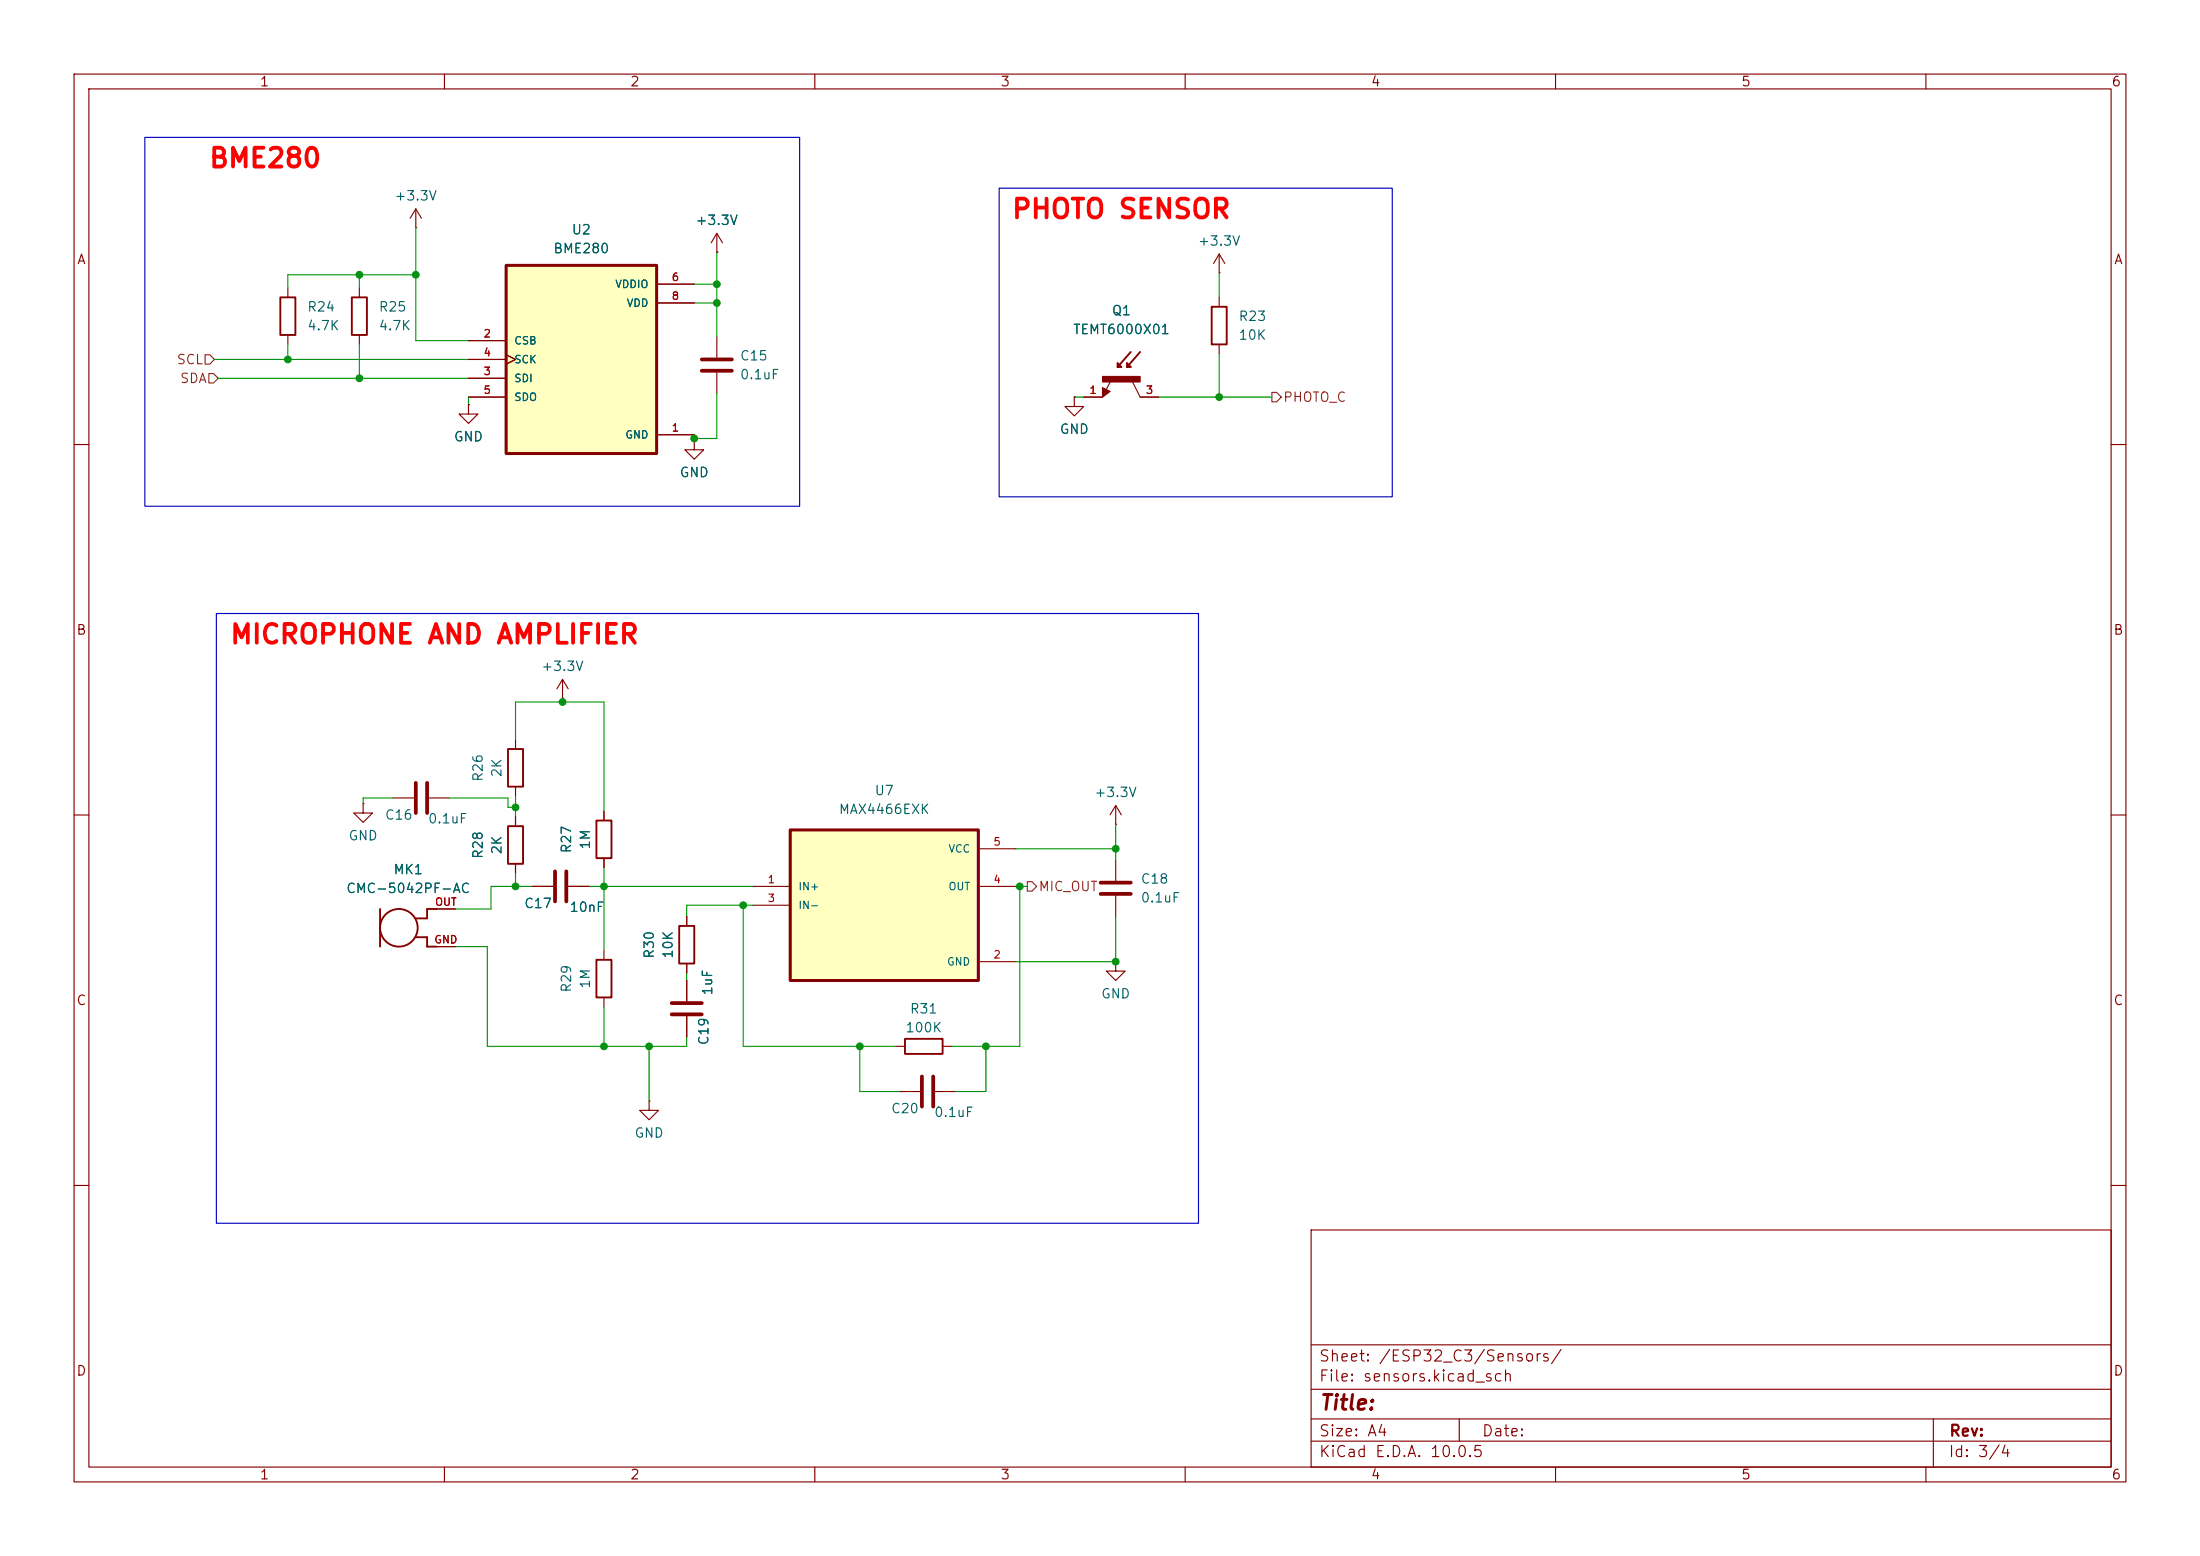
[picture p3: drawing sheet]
<svg xmlns="http://www.w3.org/2000/svg" width="297mm" height="210mm" viewBox="0 0 297 210" stroke-linecap="round" stroke-linejoin="round" font-family="sans-serif">
<g fill="none" stroke="#840000" stroke-width=".15">
<path d="M10 10h277v190h-277zM12 12h273v186h-273zM60 10v2M110 10v2M160 10v2M210 10v2M260 10v2M38.9 38.9v1.2M96.8 34h.1M96.8 31.5v2.5M96.8 31.5l-.8 1.3M96.8 31.5l.7 1.3"/>
<path d="M164.6 36.8h.1M164.6 34.3v2.5M164.6 34.3l-.8 1.3M164.6 34.3l.8 1.3M38.9 45.2v1.3M96.8 45.5v2.8M96.8 50.3v2.8M145 53.6v1.3h1.3l-1.3 1.2-1.2-1.2h1.2M145 53.6h.1M146.3 53.6h2.5M148.8 52.3l1.1 .5-1.1 .8zM150 51.4l-.7 1.2"/>
<path d="M152.9 51.6l1 2h2.6M164.6 40.1v1.3M164.6 46.5v1.3M10 60h2M285 60h2M10 110h2M49 108.5v1.2h1.3l-1.3 1.3-1.2-1.3h1.2M49 108.5h.1M53.1 107.7h2.8M57.9 107.7h2.8M285 110h2M10 160h2"/>
<path d="M177 166h108v32h-108zM285 160h2M60 198v2M110 198v2M160 198v2M177 194.5h108M177 191.5h108M177 187.5h108M177 181.5h108M197 191.5v3M210 198v2M260 198v2"/>
<path d="M261 191.5v6.5"/>
</g>
<path d="M94.7 48.5h4.1M94.7 50h4.1M56.1 105.7v4M57.7 105.7v4" fill="none" stroke="#840000" stroke-width=".51"/>
<path d="M37.8 40.1h2.1v5.1h-2.1zM149 52.6v.7l.6-.5-.5-.2v.4l.3-.2M150.9 49l.5 .5h-.5zM152.1 49l.6 .5h-.6zM152.7 47.5l-1.8 2M153.9 47.5l-1.8 2M163.6 41.4h2v5.1h-2z" fill="none" stroke="#840000" stroke-width=".25"/>
<path d="M148.8 50.8h5.1v.8h-5.1z" fill="#840000" stroke="#840000" stroke-width=".14"/>
<path d="M106.7 112h25.4v20.3h-25.4z" fill="#ffffc2"/>
<path d="M106.7 112h25.4v20.3h-25.4z" fill="none" stroke="#840000" stroke-width=".41"/>
<path d="M75.9 94.2h.1M75.9 91.7l-.7 1.3M75.9 91.7l.8 1.3M75.9 91.7v2.5M101.6 119.6h5.1M132.1 119.6h5.1M132.1 114.6h5.1M101.6 122.2h5.1M132.1 129.8h5.1" fill="none" stroke="#840000" stroke-width=".15"/>
<path d="M68.3 35.8h20.3v25.4h-20.3z" fill="#ffffc2"/>
<path d="M68.3 35.8h20.3v25.4h-20.3z" fill="none" stroke="#840000" stroke-width=".41"/>
<g fill="none" stroke="#840000" stroke-width=".15">
<path d="M48.5 38.9v1.2M56.1 30.7h.1M56.1 28.2l-.7 1.3M56.1 28.2l.8 1.3M56.1 28.2v2.5M88.6 38.4h5.1M96.8 34h.1M48.5 45.2v1.3M63.2 54.6v1.3h1.3l-1.3 1.3-1.2-1.3h1.2M63.2 54.6h.1M63.2 46h5.1M63.2 51.1h5.1"/>
<path d="M63.2 48.5h5.1M63.2 53.6h5.1M68.3 47.9l1.3 .6-1.3 .6M88.6 58.7h5.1M88.6 40.9h5.1M93.7 59.4v1.3h1.3l-1.3 1.3-1.2-1.3h1.2M93.7 59.4h.1M145 53.6h.1M146.3 53.6h2.5M153.9 53.6h2.6M69.6 99.8v1.3M69.6 106.2v1.2"/>
<path d="M69.6 110.2v1.3M69.6 116.6v1.3M71.9 119.6h2.8M76.7 119.6h2.8M81.5 109.5v1.2M81.5 115.8v1.3M150.6 111.3h.1M150.6 108.7v2.6M150.6 116.1v2.8M150.6 108.7l-.7 1.3M150.6 108.7l.8 1.3M58.9 127.8h2.6"/>
<path d="M58.9 122.7h2.6M81.5 128.3v1.2M81.5 134.6v1.3M92.7 123.7v1.3M92.7 130v1.3M92.7 132.3v2.8M92.7 137.2v2.8M150.6 129.8v1.3h1.3l-1.3 1.2-1.2-1.2h1.2M150.6 129.8h.1M150.6 120.9v2.8M87.6 148.6v1.3h1.3l-1.3 1.2-1.2-1.2h1.2M87.6 148.6h.1"/>
<path d="M120.9 141.2h1.3M121.4 147.3h2.8M126.2 147.3h2.8M127.3 141.2h1.2"/>
</g>
<g fill="none" stroke="#840000" stroke-width=".25">
<path d="M47.5 40.1h2v5.1h-2zM68.6 101.1h2v5.1h-2zM68.6 111.5h2v5.1h-2zM80.5 110.7h2v5.1h-2zM51.3 122.7v5.1M56.1 126.5h1.6v1.3h1.2M58.9 122.7h-1.2v1.3h-1.6M80.5 129.5h2v5.1h-2zM91.7 125h2v5h-2zM122.2 140.2h5.1v2h-5.1z"/>
<circle cx="53.8" cy="125.2" r="2.54"/>
</g>
<path d="M74.9 117.6v4.1M76.5 117.6v4.1M148.6 119.1h4.1M90.7 136.9h4M90.7 135.4h4M148.6 120.7h4.1M124.5 145.3v4.1M126 145.3v4.1" fill="none" stroke="#840000" stroke-width=".51"/>
<path d="M27.7 47.9h.6l.7 .6-.7 .6h-.6zM28.2 50.4h.6l.7 .7-.7 .6h-.6zM171.7 53h.6l.7 .6-.7 .6h-.6zM138.7 119h.6l.7 .6-.7 .7h-.6z" fill="none" stroke="#725600" stroke-width=".15"/>
<g fill="none" stroke="#009600" stroke-width=".15">
<path d="M48.5 37.1v1.8M56.1 37.1h-17.2v1.8M56.1 30.7v15.3h7.1M93.7 38.4h3.1M96.8 34v11.5M164.6 36.8v3.3M29 48.5h34.2M29.5 51.1h33.7M38.9 46.5v2M48.5 46.5v4.6M63.2 53.6v1M93.7 40.9h3.1"/>
<path d="M93.7 58.7v.7M96.8 53.1v6.1h-3.1M145 53.6h1.3M156.5 53.6h15.2M164.6 47.8v5.8M69.6 99.8v-5.1h11.9v14.8M75.9 94.2v.5M53.1 107.7h-4.1v.8M60.7 107.7h7.9v1.3h1M69.6 107.4v2.8M69.6 117.9v1.7M71.9 119.6h-5.6v3.1h-4.8"/>
<path d="M79.5 119.6h22.1M81.5 117.1v11.2M137.2 114.6h13.4M137.2 119.6h1.5M137.7 119.6v21.6h-9.2M150.6 111.3v4.8M61.5 127.8h4.3v13.4h26.9v-1.2M81.5 135.9v5.3M92.7 131.3v1M100.3 122.2v19h20.6M101.6 122.2h-8.9v1.5M150.6 123.7v6.1h-13.4"/>
<path d="M87.6 141.2v7.4M116.1 141.2v6.1h5.3M133.1 141.2v6.1h-4.1"/>
</g>
<path d="M19.6 18.5h88.3v49.8h-88.3zM134.9 25.4h53.1v41.7h-53.1zM29.2 82.8h132.6v82.3h-132.6z" fill="none" stroke="#0000c2" stroke-width=".15"/>
<g fill="#009600" stroke="#009600" stroke-width=".14">
<circle cx="96.8" cy="38.4" r=".46"/>
<circle cx="96.8" cy="40.9" r=".46"/>
<circle cx="164.6" cy="53.6" r=".46"/>
<circle cx="87.6" cy="141.2" r=".46"/>
<circle cx="81.5" cy="141.2" r=".46"/>
<circle cx="116.1" cy="141.2" r=".46"/>
<circle cx="133.1" cy="141.2" r=".46"/>
<circle cx="150.6" cy="114.6" r=".46"/>
<circle cx="150.6" cy="129.8" r=".46"/>
<circle cx="137.7" cy="119.6" r=".46"/>
<circle cx="100.3" cy="122.2" r=".46"/>
<circle cx="48.5" cy="37.1" r=".46"/>
<circle cx="93.7" cy="59.2" r=".46"/>
<circle cx="38.9" cy="48.5" r=".46"/>
<circle cx="48.5" cy="51.1" r=".46"/>
<circle cx="56.1" cy="37.1" r=".46"/>
<circle cx="81.5" cy="119.6" r=".46"/>
<circle cx="75.9" cy="94.7" r=".46"/>
<circle cx="69.6" cy="109" r=".46"/>
<circle cx="69.6" cy="119.6" r=".46"/>
</g>
<g font-size="2.5" fill="#f00">
<text x="28.1" y="23.2">BME280</text>
<text x="136.4" y="30.1">PHOTO SENSOR</text>
<text x="30.9" y="87.5">MICROPHONE AND AMPLIFIER</text>
</g>
<text font-size="2" fill="#840000" x="178" y="190.8">Title:</text>
<g font-size="1.5" fill="#840000">
<text x="178" y="184.1">Sheet: /ESP32_C3/Sensors/</text>
<text x="178" y="186.8">File: sensors.kicad_sch</text>
<text x="178" y="197">KiCad E.D.A. 10.0.5</text>
<text x="178" y="194.2">Size: A4</text>
<text x="200" y="194.2">Date:</text>
<text x="263" y="197">Id: 3/4</text>
<text x="263" y="194.2">Rev:</text>
</g>
<g font-size="1.3" fill="#840000">
<text x="35" y="12">1</text>
<text x="85" y="12">2</text>
<text x="135" y="12">3</text>
<text x="185" y="12">4</text>
<text x="235" y="12">5</text>
<text x="285" y="12">6</text>
<text x="10.3" y="36">A</text>
<text x="285.3" y="36">A</text>
<text x="10.2" y="86">B</text>
<text x="285.2" y="86">B</text>
<text x="10.2" y="136">C</text>
<text x="285.2" y="136">C</text>
<text x="10.2" y="186">D</text>
<text x="285.2" y="186">D</text>
<text x="35" y="200">1</text>
<text x="85" y="200">2</text>
<text x="135" y="200">3</text>
<text x="185" y="200">4</text>
<text x="235" y="200">5</text>
<text x="285" y="200">6</text>
</g>
<g font-size="1.3" fill="#006464">
<text x="53.2" y="27.4">+3.3V</text>
<text x="74.6" y="34.5">BME280</text>
<text x="77.1" y="32">U2</text>
<text x="93.8" y="30.7">+3.3V</text>
<text x="161.6" y="33.5">+3.3V</text>
<text x="41.4" y="42.4">R24</text>
<text x="41.4" y="44.9">4.7K</text>
<text x="51" y="42.4">R25</text>
<text x="51" y="44.9">4.7K</text>
<text x="144.8" y="45.4">TEMT6000X01</text>
<text x="150" y="42.9">Q1</text>
<text x="167.1" y="43.6">R23</text>
<text x="167.1" y="46.2">10K</text>
<text x="99.8" y="49">C15</text>
<text x="99.8" y="51.5">0.1uF</text>
<text x="61.2" y="59.9">GND</text>
<text x="143" y="58.9">GND</text>
<text x="91.7" y="64.7">GND</text>
<text x="73" y="90.9">+3.3V</text>
<text x="65.5" y="105.6" transform="rotate(-90 65.5 105.6)">R26</text>
<text x="68" y="105" transform="rotate(-90 68 105)">2K</text>
<text x="118" y="107.6">U7</text>
<text x="147.7" y="107.9">+3.3V</text>
<text x="47" y="113.7">GND</text>
<text x="51.9" y="110.9">C16</text>
<text x="57.7" y="111.5">0.1uF</text>
<text x="113.1" y="110.2">MAX4466EXK</text>
<text x="53" y="118.3">MK1</text>
<text x="65.5" y="116" transform="rotate(-90 65.5 116)">R28</text>
<text x="68" y="115.4" transform="rotate(-90 68 115.4)">2K</text>
<text x="77.4" y="115.3" transform="rotate(-90 77.4 115.3)">R27</text>
<text x="80" y="114.7" transform="rotate(-90 80 114.7)">1M</text>
<text x="153.9" y="119.6">C18</text>
<text x="46.6" y="120.9">CMC-5042PF-AC</text>
<text x="70.7" y="122.9">C17</text>
<text x="76.8" y="123.4">10nF</text>
<text x="153.9" y="122.1">0.1uF</text>
<text x="88.6" y="129.5" transform="rotate(-90 88.6 129.5)">R30</text>
<text x="91.1" y="129.5" transform="rotate(-90 91.1 129.5)">10K</text>
<text x="77.4" y="134.1" transform="rotate(-90 77.4 134.1)">R29</text>
<text x="80" y="133.5" transform="rotate(-90 80 133.5)">1M</text>
<text x="96.5" y="134.4" transform="rotate(-90 96.5 134.4)">1uF</text>
<text x="122.7" y="137.1">R31</text>
<text x="148.6" y="135.1">GND</text>
<text x="96" y="141.2" transform="rotate(-90 96 141.2)">C19</text>
<text x="122.1" y="139.6">100K</text>
<text x="85.6" y="153.9">GND</text>
<text x="120.2" y="150.6">C20</text>
<text x="126" y="151.1">0.1uF</text>
</g>
<g font-size="1.3" fill="#725600">
<text x="23.8" y="49.5">SCL</text>
<text x="24.2" y="52">SDA</text>
<text x="173.1" y="54.6">PHOTO_C</text>
<text x="140.1" y="120.6">MIC_OUT</text>
</g>
<g font-size="1" fill="#006464">
<text x="83" y="39.1">VDDIO</text>
<text x="84.5" y="41.7">VDD</text>
<text x="69.3" y="46.7">CSB</text>
<text x="69.3" y="51.8">SDI</text>
<text x="69.3" y="49.3">SCK</text>
<text x="69.3" y="54.4">SDO</text>
<text x="84.3" y="59.4">GND</text>
<text x="128" y="115.3">VCC</text>
<text x="107.7" y="120.4">IN+</text>
<text x="107.7" y="122.9">IN-</text>
<text x="128" y="120.4">OUT</text>
<text x="127.8" y="130.6">GND</text>
</g>
<g font-size="1" fill="#a90000">
<text x="90.6" y="38.2">6</text>
<text x="90.6" y="40.7">8</text>
<text x="65.2" y="45.8">2</text>
<text x="65.2" y="50.9">3</text>
<text x="65.2" y="48.3">4</text>
<text x="65.2" y="53.4">5</text>
<text x="147" y="53.4">1</text>
<text x="154.6" y="53.4">3</text>
<text x="90.6" y="58.5">1</text>
<text x="103.6" y="119.5">1</text>
<text x="134" y="119.5">4</text>
<text x="134" y="114.4">5</text>
<text x="58.6" y="122.5">OUT</text>
<text x="103.6" y="122">3</text>
<text x="58.5" y="127.6">GND</text>
<text x="134" y="129.6">2</text>
</g>
</svg>
